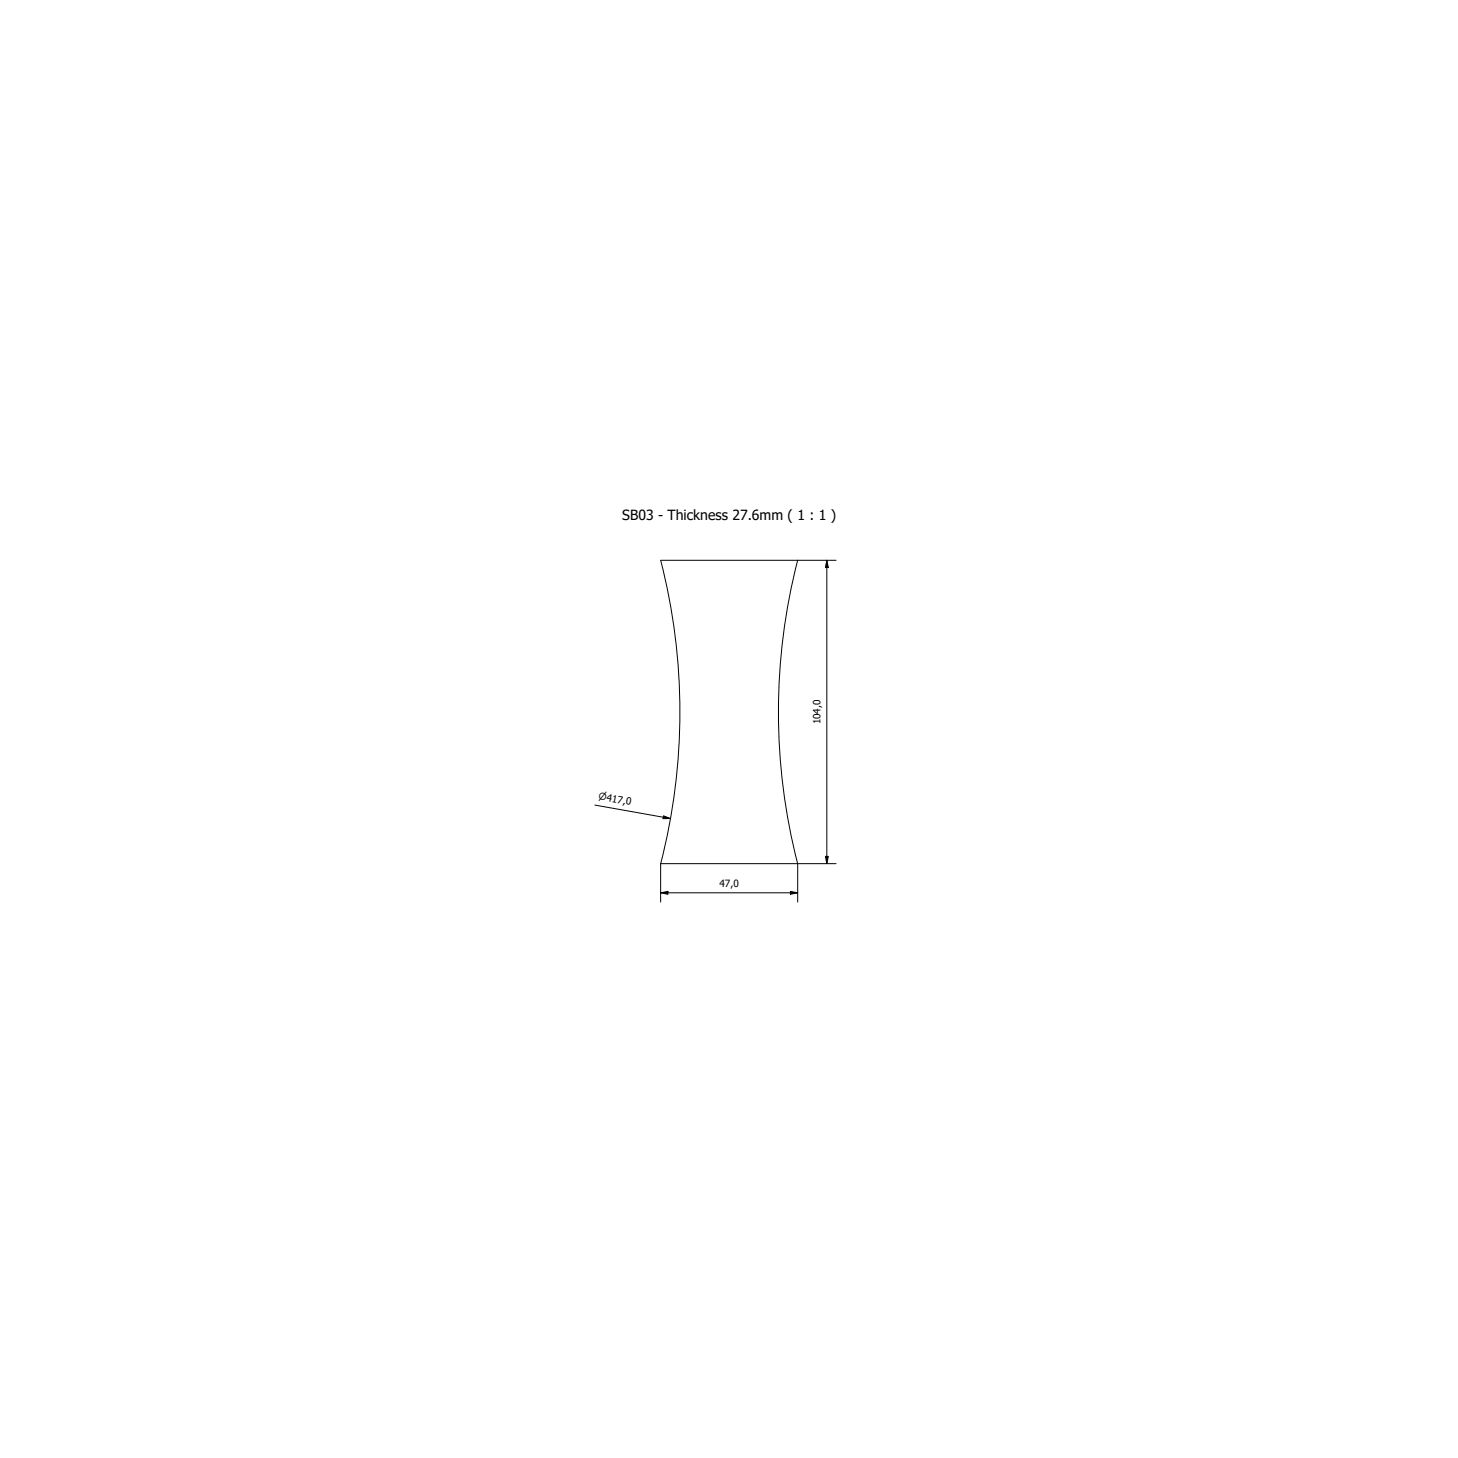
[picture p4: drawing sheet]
<svg xmlns="http://www.w3.org/2000/svg" width="500mm" height="500mm" viewBox="0 0 500 500" stroke-linecap="round" stroke-linejoin="round" font-family="sans-serif">
<!-- layer: Visible (ISO) -->
<path d="M226.5 192.1h47a208.5 208.5 0 0 0 0 104M226.5 192.1a208.5 208.5 0 0 1 0 104h47" fill="none" stroke="#000" stroke-width=".34"/>
<!-- layer: Dimension (ISO) -->
<path d="M273.5 192.1h13.2M283.5 192.1l.5 2.5h-1zM283.5 192.1v104M204 276l25.9 4.6M227.5 279.7l2.4 .9-2.6 .1zM226.5 296.1v13.2M283 293.6h1l-.5 2.5zM286.7 296.1h-13.2v13.2M226.5 306.1l2.5-.5v1zM226.5 306.1h47M271 305.6l2.5 .5-2.5 .5z" fill="none" stroke="#000" stroke-width=".34"/>
<path d="M283.5 192.1l.5 2.5h-1zM227.5 279.7l2.4 .9-2.6 .1zM283 293.6h1l-.5 2.5zM226.5 306.1l2.5-.5v1zM271 305.6l2.5 .5-2.5 .5z" fill="#000"/>
<text font-size="4.8" x="213.3" y="178.1">SB03 - Thickness 27.6mm ( 1 : 1 )</text>
<g font-size="3.4">
<text x="281.3" y="248.4" transform="rotate(-90 281.3 248.4)">104,0</text>
<text x="246.7" y="304">47,0</text>
</g>
<text font-size="3.3" x="205.1" y="274" transform="rotate(10 205.1 274)">⌀417,0</text>
</svg>
